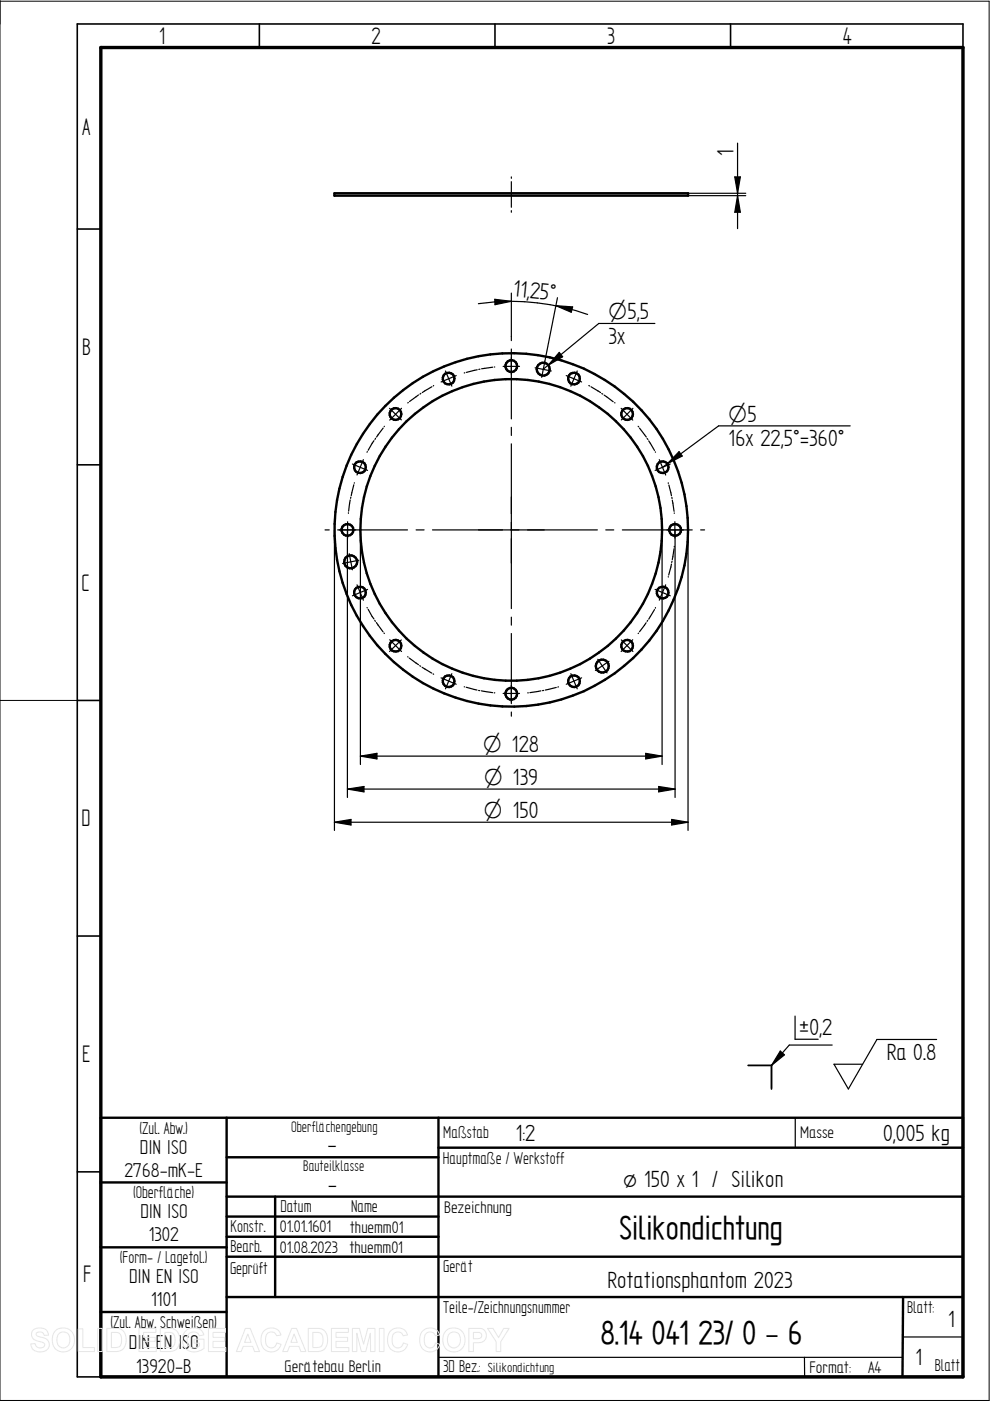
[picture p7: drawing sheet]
<svg xmlns="http://www.w3.org/2000/svg" width="210mm" height="297mm" viewBox="0 0 210 297" stroke-linecap="round" stroke-linejoin="round" font-family="sans-serif">
<path d="M0 .1v296.8h209.7v-296.6h-209.7M0 148.5h16.4" fill="none" stroke="#000" stroke-width=".21"/>
<path d="M55 5.1v5M104.9 5.1v5M154.9 5.1v5M204.2 10.1v-5h-187.8v286.8h5M16.4 48.6h5M16.4 98.6h5M16.4 148.5h5M16.4 198.5h5M16.4 248.5h5M58.3 262.2h34.7M58.3 266.4h34.7" fill="none" stroke="#000" stroke-width=".34"/>
<path d="M21.4 10.1h182.8v281.8h-182.8z" fill="none" stroke="#000" stroke-width=".72"/>
<g fill="none" stroke="#000" stroke-width=".51">
<path d="M70.9 41h75v.5h-75zM21.4 237h182.8v54.9h-182.8zM48 237v54.9M93 237v54.9M21.4 250.7h26.6M48 253.7h45M48 245.4h45M48 257.9h45M58.3 253.7v21.3M93 243.3h111.2M93.1 253.7h111.1M21.4 264.5h26.6"/>
<path d="M21.4 278.2h26.6M48 275h45M48 266.4h156.2M48 262.2h45M93 275h111.2M191.5 275l-.2 16.9"/>
<circle cx="108.4" cy="77.6" r="1.25"/>
<circle cx="115.2" cy="78.3" r="1.36"/>
<circle cx="76.3" cy="99" r="1.25"/>
<circle cx="83.9" cy="87.8" r="1.25"/>
<circle cx="95.1" cy="80.3" r="1.25"/>
<circle cx="121.7" cy="80.2" r="1.25"/>
<circle cx="133" cy="87.8" r="1.25"/>
<circle cx="140.5" cy="99" r="1.25"/>
<circle cx="73.7" cy="112.3" r="1.25"/>
<circle cx="74.4" cy="119.1" r="1.38"/>
<circle cx="108.4" cy="112.4" r="32"/>
<circle cx="108.4" cy="112.4" r="37.5"/>
<circle cx="143.1" cy="112.3" r="1.26"/>
<circle cx="76.3" cy="125.6" r="1.25"/>
<circle cx="83.9" cy="136.9" r="1.23"/>
<circle cx="133" cy="136.9" r="1.25"/>
<circle cx="140.5" cy="125.6" r="1.25"/>
<circle cx="95.1" cy="144.4" r="1.24"/>
<circle cx="108.4" cy="147.1" r="1.25"/>
<circle cx="121.7" cy="144.4" r="1.25"/>
<circle cx="127.7" cy="141.2" r="1.38"/>
</g>
<g fill="none" stroke="#000" stroke-width=".25">
<path d="M108.4 37.5v.3M108.4 38.5v5.4M155.8 37.5h1.2l-.6 3.5zM156.4 30.4v18.1M108.4 44.7v.3M145.9 41.5h12.2M145.9 41h12.2M156.4 41.5l.6 3.5h-1.2zM94.4 78.7l1.4 3.2M96.7 79.6l-3.2 1.4M98.6 79l-.2 .1M101.2 78.4l-2.3 .6"/>
<path d="M101.8 78.3h-.3M104.5 77.9l-2.4 .3M104.8 77.8h.1M104.9 63.5l3.5 .4-3.5 .7zM106.7 77.7h3.5M108.4 62.1v10.1M108.4 74v14.8M108.4 63.9a49.2 49.2 0 0 1 16.2 2.8M108.4 63.9l-3.5 .1-3.5 .4M113.5 78l3.4 .7M117.9 64.8l3.5 .3-.3 1.1zM118.2 63.1l-3.3 16.9"/>
<path d="M118.6 74.7l.7 .9-3.1 1.8zM120.1 79.6l3.2 1.4M122.4 78.7l-1.4 3.2M138.9 68.6h-11.9l-11.8 9.7M74.7 98.4l3.2 1.3M77 97.5l-1.3 3.2M77.9 95.8l-.1 .1M79.3 93.4l-1.2 2.1M79.6 92.9l-.1 .3M81.2 90.8l-1.4 1.9M81.5 90.4l-.1 .1M82.6 86.6l2.5 2.4"/>
<path d="M85.1 86.6l-2.5 2.5M86.6 85.3l-.2 .1M88.7 83.7l-1.9 1.4M89.2 83.4l-.2 .2M91.6 82l-2.1 1.2M91.9 81.7v.1M108.4 90.6v1.7M108.4 94.1v34.9M124.8 81.7l.2 .1M125.3 82l2 1.2M127.6 83.4l.2 .2M128.1 83.8l1.9 1.4"/>
<path d="M130.3 85.4h.1M131.7 86.6l2.5 2.5M134.2 86.6l-2.5 2.4M135.3 90.4l.1 .1M135.6 90.8l1.4 1.9M137.2 93l.2 .2M137.5 93.5l1.3 2M138.9 95.8l.1 .1M139.8 97.5l1.3 3.2M142.1 98.4l-3.2 1.3M144 95.8l.7 .9-3.2 1.6zM180.3 90.3h-27.9l-11.9 8.8"/>
<path d="M68.9 112.4h.9M70.9 112.4v63.7M71.6 112.4h14.8M73.7 110.6v58.5M73.9 108.7v.1M74 117.4l.7 3.4M74.3 106l-.4 2.4M74.4 105.4l-.1 .3M75 102.8l-.5 2.3M75.1 102.4h.1M76.1 118.8l-3.5 .7M76.4 112.4v49.7"/>
<path d="M88.2 112.4h1.7M91.7 112.4h35M128.4 112.4h1.7M132 112.4h14.8M140.4 112.4v49.7M141.7 102.4v.1M141.8 102.8l.6 2.3M142.4 119.6l-.6 2.3M142.5 105.5v.2M142.5 119l-.1 .3M142.5 106l.4 2.4M142.9 116.3l-.4 2.4"/>
<path d="M143 108.8h.1M143 115.8v.2M143.1 110.6v3.5M143.1 112.4v56.7M145.9 112.4v63.7M148.5 112.4h.9M75.7 124l1.3 3.3M77.8 128.8l.1 .1M77.9 125l-3.2 1.3M78.1 129.2l1.2 2M79.5 131.5l.1 .2M79.8 132l1.4 1.9"/>
<path d="M81.4 134.2l.1 .1M82.6 135.6l2.5 2.5M85.1 135.7l-2.5 2.4M86.4 139.2l.1 .1M86.8 139.5l1.9 1.4M108.4 130.9v1.6M108.4 134.3v14.9M126.7 139.8l2 2.9M131.7 135.7l2.5 2.4M134.2 135.6l-2.5 2.5M135.4 134.2l-.1 .1M137 132l-1.4 1.9"/>
<path d="M137.3 131.5l-.1 .2M138.8 129.2l-1.3 2.1M138.9 125l3.2 1.3M139 128.8l-.1 .1M141.1 124l-1.3 3.3M141.7 122.3h.1M89 141.1l.2 .2M89.5 141.5l2 1.2M91.8 142.9l.1 .1M93.5 143.7l3.2 1.4M95.8 142.8l-1.4 3.2M98.4 145.6h.1"/>
<path d="M98.8 145.7l2.3 .6M101.5 146.4h.2M102.1 146.5l2.3 .4M104.8 146.9h.1M106.7 147h3.5M108.4 151v.8M111.9 146.9h.1M114.7 146.5l-2.3 .4M115.3 146.4h-.3M117.9 145.8l-2.3 .5M118.4 145.6l-.1 .1M121 142.8l1.4 3.2"/>
<path d="M123.3 143.7l-3.2 1.4M129.1 140.2l-2.9 2M136.9 159.7l3.5 .6-3.5 .6zM70.9 174.3l3.5-.6v1.2zM70.9 174.3h75M73.7 167.3l3.5-.5v1.1zM73.7 167.3h69.4M76.4 160.3l3.5-.6v1.2zM76.4 160.3h64M139.7 166.8l3.4 .5-3.4 .6zM142.4 173.7l3.5 .6-3.5 .6zM168.6 215.4v4.9h4.9"/>
<path d="M165.4 222.8l.9 .8-2.7 2.3zM168.6 237v6.3M176.4 221.6h-9.1l-3.7 4.3M198.6 220.4h-12.7l-6 10.5-3.1-5.3h6.1M93 287.8h98.4M170.6 287.8v4.1M191.5 283.5h12.7"/>
</g>
<path d="M158.6 225.9h5v5" fill="none" stroke="#000" stroke-width=".38"/>
<g fill="#000">
<path d="M155.8 37.5h1.2l-.6 3.5zM156.4 41.5l.6 3.5h-1.2zM104.9 63.5l3.5 .4-3.5 .7zM118.6 74.7l.7 .9-3.1 1.8zM117.9 64.8l3.5 .3-.3 1.1zM144 95.8l.7 .9-3.2 1.6zM70.9 174.3l3.5-.6v1.2zM73.7 167.3l3.5-.5v1.1zM76.4 160.3l3.5-.6v1.2zM136.9 159.7l3.5 .6-3.5 .6zM139.7 166.8l3.4 .5-3.4 .6zM142.4 173.7l3.5 .6-3.5 .6z"/>
<path d="M165.4 222.8l.9 .8-2.7 2.3z"/>
</g>
<g fill="none" stroke="#e6e6e6" stroke-width=".21">
<path d="M7 282a2.33 2.33 0 0 1 3 .2l.3 .9h-.9a.91 .91 0 0 0-.8-.7 .91 .91 0 0 0-.9 .5l.1 .3 .5 .2a2.12 2.12 0 0 1 2.1 1.4 1.76 1.76 0 0 1-2.3 1.8l-.8-.2-.6-.7-.2-.8h1a1.05 1.05 0 0 0 .9 .9 1.05 1.05 0 0 0 1.1-.7 1.7 1.7 0 0 0-1.6-.8 1.39 1.39 0 0 1-.9-2.3zM11.7 282.2a2.47 2.47 0 0 1 3.1-.2 2.47 2.47 0 0 1 .9 3 2.4 2.4 0 0 1-3.1 1.5 2.4 2.4 0 0 1-1.5-3.1zM12.4 282.8a1.39 1.39 0 0 1 1.7-.3 1.39 1.39 0 0 1 .7 1.6 1.41 1.41 0 0 1-1.4 1.7 1.41 1.41 0 0 1-1.3-1.7l.1-.8zM16.6 281.7h1v4h2.4v.9h-3.4zM20.7 281.6h1v5h-1zM22.6 281.6h1.8a2.2 2.2 0 0 1 2.3 2.8 2.05 2.05 0 0 1-2.2 2.2h-1.9zM23.6 282.5a1.8 1.8 0 0 1 2 .5 2.03 2.03 0 0 1-.5 2.6l-1.5 .1zM29.5 281.6h3.6v.9h-2.7v1h2.5v.9h-2.5v1.3h2.7v.9h-3.6zM34 281.6h1.8a2.2 2.2 0 0 1 2.3 2.8 2.05 2.05 0 0 1-2.3 2.2h-1.8zM35 282.5a1.8 1.8 0 0 1 1.9 .5 2.03 2.03 0 0 1-.4 2.6l-1.5 .1zM39.4 282.2a2.56 2.56 0 0 1 3.6 .2l.2 .6-1 .2a1.36 1.36 0 0 0-1.6-.7 1.36 1.36 0 0 0-.9 1.5 1.55 1.55 0 0 0 .8 1.7 1.55 1.55 0 0 0 1.8-.3v-.6h-1.2v-.9h2.2v2a2.7 2.7 0 0 1-4.5-1.2 2.79 2.79 0 0 1 .6-2.5zM44.2 281.6h3.6v.9h-2.6v1h2.4v.9h-2.4v1.3h2.7v.9h-3.7z"/>
<path d="M52 281.6h1l2 5h-1l-.4-1.1h-2l-.5 1.1h-1zM52.5 282.8l.7 1.8h-1.3zM55.9 282.2a2.15 2.15 0 0 1 3.7 .8l-1 .2a1.24 1.24 0 0 0-1.5-.7 1.24 1.24 0 0 0-.8 1.6 1.25 1.25 0 0 0 .5 1.5 1.25 1.25 0 0 0 1.6-.3l.3-.6 .9 .3a2.19 2.19 0 0 1-2.5 1.6 2.19 2.19 0 0 1-1.8-2.5l.1-.9zM61.8 281.6h1.1l2 5h-1.1l-.4-1.1h-2l-.4 1.1h-1.1zM62.4 282.8l.6 1.8h-1.3zM65.4 281.6h1.7a2.2 2.2 0 0 1 2.4 2.8 2.05 2.05 0 0 1-2.3 2.2h-1.8zM66.3 282.5a1.8 1.8 0 0 1 2 .5 2.03 2.03 0 0 1-.5 2.6l-1.5 .1zM70.3 281.6h3.6v.9h-2.7v1h2.5v.9h-2.5v1.3h2.8v.9h-3.7zM74.7 281.6h1.5l.9 3.4 .9-3.4h1.5v5h-.9l-.1-3.9-.9 3.9h-1l-1-3.9v3.9h-.9zM80.4 281.6h1v5h-1zM82.8 282.2a2.15 2.15 0 0 1 3.6 .8l-.9 .2a1.24 1.24 0 0 0-1.6-.7 1.24 1.24 0 0 0-.8 1.6 1.25 1.25 0 0 0 .6 1.5 1.25 1.25 0 0 0 1.6-.3l.2-.6 .9 .3a2.19 2.19 0 0 1-2.5 1.6 2.19 2.19 0 0 1-1.7-2.5l.1-.9zM89.6 282.2a2.15 2.15 0 0 1 3.6 .8l-.9 .2a1.24 1.24 0 0 0-1.6-.7 1.24 1.24 0 0 0-.7 1.6 1.25 1.25 0 0 0 .5 1.5 1.25 1.25 0 0 0 1.6-.3l.2-.6 1 .3a2.19 2.19 0 0 1-2.6 1.6 2.19 2.19 0 0 1-1.7-2.5l.1-.9z"/>
<path d="M94.5 282.2a2.47 2.47 0 0 1 3.1-.2 2.47 2.47 0 0 1 .9 3 2.4 2.4 0 0 1-3.1 1.5 2.4 2.4 0 0 1-1.5-3.1zM95.2 282.8a1.39 1.39 0 0 1 1.7-.3 1.39 1.39 0 0 1 .7 1.6 1.41 1.41 0 0 1-1.4 1.7 1.41 1.41 0 0 1-1.3-1.7l.1-.8zM99.4 281.6h1.6a1.58 1.58 0 0 1 2 .8 1.58 1.58 0 0 1-.6 2.1l-.8 .2h-1.2v1.9h-1zM100.4 282.5h.4a.87 .87 0 0 1 1.3 .8l-.4 .5h-1.3zM103.4 281.6h1.1l1.2 2 1.1-2h1.1l-1.7 2.9v2.1h-1v-2.1z"/>
</g>
<g font-size="7.9">
<text x="131.3" y="262.7">Silikondichtung</text>
<text x="127.3" y="284.9">8.14 041 23/ 0 - 6</text>
</g>
<g font-size="5.7">
<text x="33.8" y="9.3">1</text>
<text x="78.8" y="9.3">2</text>
<text x="128.7" y="9.3">3</text>
<text x="178.7" y="9.3">4</text>
<text x="17.4" y="28.5">A</text>
<text x="17.4" y="75.3">B</text>
<text x="17.3" y="125.2">C</text>
<text x="17.3" y="175.2">D</text>
<text x="17.4" y="225.2">E</text>
<text x="17.6" y="271.9">F</text>
</g>
<g font-size="5.6">
<text x="155.5" y="33" transform="rotate(-90 155.5 33)">1</text>
<text x="108.8" y="62.8" transform="rotate(6 108.8 62.8)">11,</text>
<text x="112.3" y="63.2" transform="rotate(6 112.3 63.2)">25°</text>
<text x="129" y="72.9">3x</text>
<text x="154.5" y="94.7">16x 22,5°=360°</text>
<text x="169.5" y="219.5">±0,2</text>
<text x="188" y="224.8">Ra 0.8</text>
<text x="69.4" y="244.2">-</text>
<text x="109.3" y="241.9">1:2</text>
<text x="187.2" y="241.9">0,005 kg</text>
<text x="132.1" y="251.8">ø 150 x 1 / Silikon</text>
<text x="69.5" y="252.8">-</text>
<text x="128.8" y="273">Rotationsphantom 2023</text>
<text x="201" y="281.3">1</text>
<text x="194.1" y="289.5">1</text>
</g>
<g font-size="5.4">
<text x="129" y="67.7">O5,5</text>
<text x="154.5" y="89.4">O5</text>
<text x="102.4" y="159.5">O 128</text>
<text x="102.7" y="166.5">O 139</text>
<text x="102.6" y="173.4">O 150</text>
</g>
<g font-size="4.8">
<text x="29.7" y="244.7">DIN ISO</text>
<text x="26.4" y="249.6">2768-mK-E</text>
<text x="29.8" y="258.3">DIN ISO</text>
<text x="31.5" y="263.2">1302</text>
<text x="27.4" y="272">DIN EN ISO</text>
<text x="32" y="276.9">1101</text>
<text x="27.3" y="286.1">DIN EN ISO</text>
<text x="28.9" y="291">13920-B</text>
</g>
<g font-size="4.1">
<text x="29.5" y="240.5">(Zul. Abw.)</text>
<text x="94" y="241.3">Maßstab</text>
<text x="93.9" y="246.7">Hauptmaße / Werkstoff</text>
<text x="28.2" y="253.9">(Oberfläche)</text>
<text x="59.5" y="256.9">Datum</text>
<text x="74.5" y="257">Name</text>
<text x="48.9" y="261.3">Konstr.</text>
<text x="25.4" y="267.8">(Form- / Lagetol.)</text>
<text x="48.9" y="265.5">Bearb.</text>
<text x="94" y="269.7">Gerät</text>
<text x="48.8" y="270">Geprüft</text>
<text x="23.4" y="281.6">(Zul. Abw. Schweißen)</text>
<text x="94" y="278.3">Teile-/Zeichnungsnummer</text>
<text x="192.4" y="278.3">Blatt:</text>
<text x="94" y="291">3D Bez.:</text>
<text x="198.2" y="290.7">Blatt</text>
</g>
<g font-size="4">
<text x="169.6" y="241.3">Masse</text>
<text x="94.2" y="257.2">Bezeichnung</text>
<text x="59.3" y="261.3">01.01.1601</text>
<text x="74.2" y="261.3">thuemm01</text>
<text x="59.4" y="265.6">01.08.2023 thuemm01</text>
<text x="60.3" y="290.9">Gerätebau Berlin</text>
<text x="171.6" y="291.1">Format:</text>
<text x="184.1" y="291">A4</text>
</g>
<g font-size="3.7">
<text x="61.7" y="239.9">Oberflächengebung</text>
<text x="64.3" y="248.3">Bauteilklasse</text>
</g>
<text font-size="3.2" x="103.4" y="290.8">Silikondichtung</text>
</svg>
